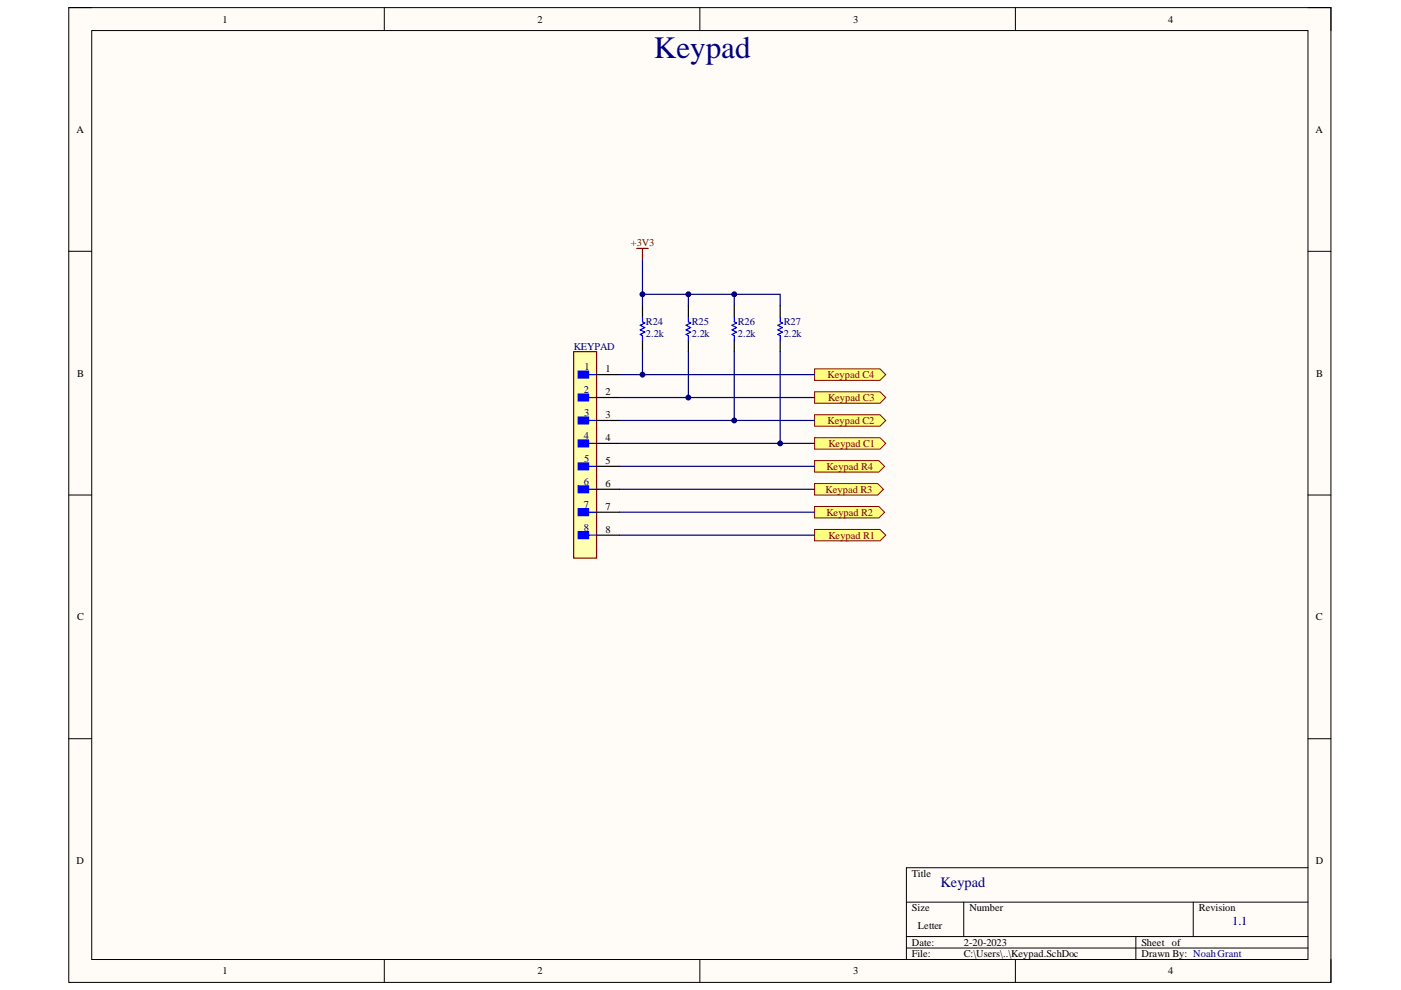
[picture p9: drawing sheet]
<svg xmlns="http://www.w3.org/2000/svg" width="297mm" height="210mm" viewBox="0 0 297 210" stroke-linecap="round" stroke-linejoin="round" font-family="sans-serif">
<path d="M14.6 1.6h267.6v206.7h-267.6z" fill-rule="evenodd" fill="#fffcf8"/>
<path d="M14.6 1.6h267.6v206.7h-267.6z" fill="none" stroke="#000" stroke-width=".21"/>
<path d="M19.4 6.5h257.9v196.9h-257.9z" fill-rule="evenodd" fill="#fffcf8"/>
<g fill="none" stroke="#000" stroke-width=".21">
<path d="M14.6 1.6h4.8M19.4 6.5h257.9v196.9h-257.9zM81.5 1.6v4.9M148.4 1.6v4.9M215.3 1.6v4.9M277.3 1.6h4.9v4.9M14.6 53.3h4.8M277.3 53.3h4.9M14.6 105h4.8M277.3 105h4.9M14.6 156.6h4.8M277.3 156.6h4.9"/>
<path d="M192.2 191.3h85.1M192.2 198.6h85.1M204.3 191.3v7.3M240.8 198.6v4.8M253 191.3v7.3M277.3 184h-85.1v19.4M81.5 203.4v4.9M148.4 203.4v4.9M192.2 201h85.1M215.3 203.4v4.9M282.2 203.4v4.9"/>
</g>
<path d="M172.7 112.3h13.9l1.2 1.2-1.2 1.2h-13.9z" fill-rule="evenodd" fill="#ffff80"/>
<path d="M172.7 112.3h13.9l1.2 1.2-1.2 1.2h-13.9z" fill="none" stroke="#800000" stroke-width=".21"/>
<path d="M172.7 107.4h13.6l1.3 1.2-1.3 1.2h-13.6z" fill-rule="evenodd" fill="#ffff80"/>
<path d="M172.7 107.4h13.6l1.3 1.2-1.3 1.2h-13.6z" fill="none" stroke="#800000" stroke-width=".21"/>
<path d="M172.7 102.5h13.4l1.2 1.2-1.2 1.3h-13.4z" fill-rule="evenodd" fill="#ffff80"/>
<path d="M172.7 102.5h13.4l1.2 1.2-1.2 1.3h-13.4z" fill="none" stroke="#800000" stroke-width=".21"/>
<path d="M172.7 97.7h13.6l1.3 1.2-1.3 1.2h-13.6z" fill-rule="evenodd" fill="#ffff80"/>
<path d="M172.7 97.7h13.6l1.3 1.2-1.3 1.2h-13.6z" fill="none" stroke="#800000" stroke-width=".21"/>
<path d="M135 52.7h2.4M136.2 52.7v2.4" fill="none" stroke="#800000" stroke-width=".25"/>
<path d="M121.6 74.6h4.9v43.7h-4.9z" fill-rule="evenodd" fill="#ffffb0"/>
<path d="M121.6 74.6h4.9v43.7h-4.9z" fill="none" stroke="#800000" stroke-width=".25"/>
<path d="M122.6 78.7h2.2v1.5h-2.2z" fill-rule="evenodd" fill="#00f"/>
<path d="M122.6 78.7h2.2v1.5h-2.2zM124.8 79.4h1.7" fill="none" stroke="#00f" stroke-width=".25"/>
<path d="M122.6 83.6h2.2v1.4h-2.2z" fill-rule="evenodd" fill="#00f"/>
<path d="M122.6 83.6h2.2v1.4h-2.2zM124.8 84.3h1.7" fill="none" stroke="#00f" stroke-width=".25"/>
<path d="M122.6 88.4h2.2v1.5h-2.2z" fill-rule="evenodd" fill="#00f"/>
<path d="M122.6 88.4h2.2v1.5h-2.2zM124.8 89.1h1.7" fill="none" stroke="#00f" stroke-width=".25"/>
<path d="M122.6 93.3h2.2v1.4h-2.2z" fill-rule="evenodd" fill="#00f"/>
<path d="M122.6 93.3h2.2v1.4h-2.2zM124.8 94h1.7" fill="none" stroke="#00f" stroke-width=".25"/>
<path d="M122.6 98.1h2.2v1.5h-2.2z" fill-rule="evenodd" fill="#00f"/>
<path d="M122.6 98.1h2.2v1.5h-2.2zM124.8 98.9h1.7" fill="none" stroke="#00f" stroke-width=".25"/>
<path d="M122.6 103h2.2v1.5h-2.2z" fill-rule="evenodd" fill="#00f"/>
<path d="M122.6 103h2.2v1.5h-2.2zM124.8 103.7h1.7" fill="none" stroke="#00f" stroke-width=".25"/>
<path d="M122.6 107.9h2.2v1.4h-2.2z" fill-rule="evenodd" fill="#00f"/>
<path d="M122.6 107.9h2.2v1.4h-2.2zM124.8 108.6h1.7" fill="none" stroke="#00f" stroke-width=".25"/>
<path d="M122.6 112.7h2.2v1.5h-2.2z" fill-rule="evenodd" fill="#00f"/>
<path d="M122.6 112.7h2.2v1.5h-2.2zM124.8 113.5h1.7" fill="none" stroke="#00f" stroke-width=".25"/>
<path d="M126.5 79.4h4.9M126.5 84.3h4.9M126.5 89.1h4.9M126.5 94h4.9M126.5 98.9h4.9M126.5 103.7h4.9M126.5 108.6h4.9M126.5 113.5h4.9" fill="none" stroke="#000" stroke-width=".25"/>
<path d="M172.7 78.2h13.9l1.2 1.2-1.2 1.2h-13.9z" fill-rule="evenodd" fill="#ffff80"/>
<path d="M172.7 78.2h13.9l1.2 1.2-1.2 1.2h-13.9z" fill="none" stroke="#800000" stroke-width=".21"/>
<path d="M172.7 83.1h13.9l1.2 1.2-1.2 1.2h-13.9z" fill-rule="evenodd" fill="#ffff80"/>
<path d="M172.7 83.1h13.9l1.2 1.2-1.2 1.2h-13.9z" fill="none" stroke="#800000" stroke-width=".21"/>
<path d="M172.7 87.9h13.9l1.2 1.2-1.2 1.3h-13.9z" fill-rule="evenodd" fill="#ffff80"/>
<path d="M172.7 87.9h13.9l1.2 1.2-1.2 1.3h-13.9z" fill="none" stroke="#800000" stroke-width=".21"/>
<path d="M172.7 92.8h13.9l1.2 1.2-1.2 1.2h-13.9z" fill-rule="evenodd" fill="#ffff80"/>
<path d="M172.7 92.8h13.9l1.2 1.2-1.2 1.2h-13.9z" fill="none" stroke="#800000" stroke-width=".21"/>
<path d="M136.2 64.8v2.5M136.2 72.1v2.5" fill="none" stroke="#000" stroke-width=".25"/>
<path d="M136.2 67.3v.9l.5 .3-1 .5 1 .5-1 .4 1 .5-1 .5 .5 .3v.9" fill="none" stroke="#00f" stroke-width=".25"/>
<path d="M131.4 79.4h41.3M131.4 98.9h41.3M131.4 103.7h41.3M131.4 108.6h41.3M131.4 113.5h41.3" fill="none" stroke="#000080" stroke-width=".25"/>
<circle cx="136.2" cy="79.4" r=".49" fill="#000080"/>
<circle cx="136.2" cy="79.4" r=".49" fill="none" stroke="#000080" stroke-width=".21"/>
<path d="M136.2 74.6v4.8" fill="none" stroke="#000080" stroke-width=".25"/>
<circle cx="136.2" cy="79.4" r=".49" fill="#000080"/>
<circle cx="136.2" cy="79.4" r=".49" fill="none" stroke="#000080" stroke-width=".21"/>
<path d="M136.2 55.1v7.3" fill="none" stroke="#000080" stroke-width=".25"/>
<circle cx="136.2" cy="62.4" r=".49" fill="#000080"/>
<circle cx="136.2" cy="62.4" r=".49" fill="none" stroke="#000080" stroke-width=".21"/>
<path d="M131.4 84.3h41.3" fill="none" stroke="#000080" stroke-width=".25"/>
<circle cx="145.9" cy="84.3" r=".49" fill="#000080"/>
<circle cx="145.9" cy="84.3" r=".49" fill="none" stroke="#000080" stroke-width=".21"/>
<path d="M145.9 74.6v9.7" fill="none" stroke="#000080" stroke-width=".25"/>
<circle cx="145.9" cy="84.3" r=".49" fill="#000080"/>
<circle cx="145.9" cy="84.3" r=".49" fill="none" stroke="#000080" stroke-width=".21"/>
<path d="M145.9 62.4v2.4" fill="none" stroke="#000080" stroke-width=".25"/>
<circle cx="145.9" cy="62.4" r=".49" fill="#000080"/>
<circle cx="145.9" cy="62.4" r=".49" fill="none" stroke="#000080" stroke-width=".21"/>
<path d="M131.4 89.1h41.3" fill="none" stroke="#000080" stroke-width=".25"/>
<circle cx="155.7" cy="89.1" r=".49" fill="#000080"/>
<circle cx="155.7" cy="89.1" r=".49" fill="none" stroke="#000080" stroke-width=".21"/>
<path d="M155.7 74.6v14.5" fill="none" stroke="#000080" stroke-width=".25"/>
<circle cx="155.7" cy="89.1" r=".49" fill="#000080"/>
<circle cx="155.7" cy="89.1" r=".49" fill="none" stroke="#000080" stroke-width=".21"/>
<path d="M155.7 62.4v2.4" fill="none" stroke="#000080" stroke-width=".25"/>
<circle cx="155.7" cy="62.4" r=".49" fill="#000080"/>
<circle cx="155.7" cy="62.4" r=".49" fill="none" stroke="#000080" stroke-width=".21"/>
<path d="M131.4 94h41.3" fill="none" stroke="#000080" stroke-width=".25"/>
<circle cx="165.4" cy="94" r=".49" fill="#000080"/>
<circle cx="165.4" cy="94" r=".49" fill="none" stroke="#000080" stroke-width=".21"/>
<path d="M165.4 74.6v19.4" fill="none" stroke="#000080" stroke-width=".25"/>
<circle cx="165.4" cy="94" r=".49" fill="#000080"/>
<circle cx="165.4" cy="94" r=".49" fill="none" stroke="#000080" stroke-width=".21"/>
<path d="M136.2 64.8v-2.4h29.2v2.4" fill="none" stroke="#000080" stroke-width=".25"/>
<circle cx="136.2" cy="62.4" r=".49" fill="#000080"/>
<circle cx="136.2" cy="62.4" r=".49" fill="none" stroke="#000080" stroke-width=".21"/>
<circle cx="145.9" cy="62.4" r=".49" fill="#000080"/>
<circle cx="145.9" cy="62.4" r=".49" fill="none" stroke="#000080" stroke-width=".21"/>
<circle cx="155.7" cy="62.4" r=".49" fill="#000080"/>
<circle cx="155.7" cy="62.4" r=".49" fill="none" stroke="#000080" stroke-width=".21"/>
<path d="M145.9 64.8v2.5M145.9 72.1v2.5M155.7 64.8v2.5M155.7 72.1v2.5M165.4 64.8v2.5M165.4 72.1v2.5" fill="none" stroke="#000" stroke-width=".25"/>
<path d="M145.9 67.3v.9l.5 .3-.9 .5 .9 .5-.9 .4 .9 .5-.9 .5 .4 .3v.9M155.7 67.3v.9l.5 .3-1 .5 1 .5-1 .4 1 .5-1 .5 .5 .3v.9M165.4 67.3v.9l.5 .3-1 .5 1 .5-1 .4 1 .5-1 .5 .5 .3v.9" fill="none" stroke="#00f" stroke-width=".25"/>
<text font-size="6.6" fill="#000080" x="138.6" y="12.3">Keypad</text>
<text font-size="3" fill="#000080" x="199.4" y="188.2">Keypad</text>
<text font-size="2.6" fill="#000080" x="261.2" y="196">1.1</text>
<g font-size="2.2">
<text x="47.1" y="4.8">1</text>
<text x="113.9" y="4.8">2</text>
<text x="180.9" y="4.8">3</text>
<text x="247.7" y="4.8">4</text>
<text x="16.3" y="28.2">A</text>
<text x="278.9" y="28.2">A</text>
<text x="16.3" y="79.9">B</text>
<text x="128.4" y="78.9">1</text>
<text x="128.4" y="83.8">2</text>
<text x="279.1" y="79.9">B</text>
<text x="128.4" y="88.7">3</text>
<text x="128.4" y="93.6">4</text>
<text x="128.4" y="98.4">5</text>
<text x="128.4" y="103.3">6</text>
<text x="128.4" y="108.1">7</text>
<text x="128.4" y="113">8</text>
<text x="16.3" y="131.6">C</text>
<text x="279" y="131.6">C</text>
<text x="16.3" y="183.2">D</text>
<text x="193.3" y="186">Title</text>
<text x="279" y="183.2">D</text>
<text x="193.3" y="193.2">Size</text>
<text x="194.6" y="196.9">Letter</text>
<text x="205.5" y="193.2">Number</text>
<text x="254.2" y="193.2">Revision</text>
<text x="193.3" y="200.5">Date:</text>
<text x="193.3" y="203">File:</text>
<text x="204.3" y="200.5">2-20-2023</text>
<text x="204.3" y="203">C:\Users\..\Keypad.SchDoc</text>
<text x="242" y="200.5">Sheet of</text>
<text x="242" y="203">Drawn By: NoahGrant</text>
<text x="47.1" y="206.6">1</text>
<text x="113.9" y="206.6">2</text>
<text x="180.9" y="206.6">3</text>
<text x="247.7" y="206.6">4</text>
</g>
<g font-size="2.2" fill="#800000">
<text x="133.7" y="52.2">+3V3</text>
<text x="175.5" y="80.2">Keypad C4</text>
<text x="175.5" y="89.9">Keypad C2</text>
<text x="175.6" y="85">Keypad C3</text>
<text x="175.6" y="94.8">Keypad C1</text>
<text x="175.2" y="99.6">Keypad R4</text>
<text x="175" y="104.5">Keypad R3</text>
<text x="175.2" y="109.3">Keypad R2</text>
<text x="175.6" y="114.2">Keypad R1</text>
</g>
<g font-size="2.2" fill="#000080">
<text x="137" y="68.9">R24</text>
<text x="137" y="71.4">2.2k</text>
<text x="146.7" y="68.9">R25</text>
<text x="146.7" y="71.4">2.2k</text>
<text x="156.4" y="68.9">R26</text>
<text x="156.4" y="71.4">2.2k</text>
<text x="166.2" y="68.9">R27</text>
<text x="166.2" y="71.4">2.2k</text>
<text x="121.6" y="74.1">KEYPAD</text>
<text x="123.8" y="83.3">2</text>
<text x="123.9" y="78.4">1</text>
<text x="123.8" y="88.2">3</text>
<text x="123.8" y="93.1">4</text>
<text x="123.8" y="97.9">5</text>
<text x="123.8" y="102.8">6</text>
<text x="123.8" y="107.6">7</text>
<text x="123.8" y="112.5">8</text>
</g>
</svg>
